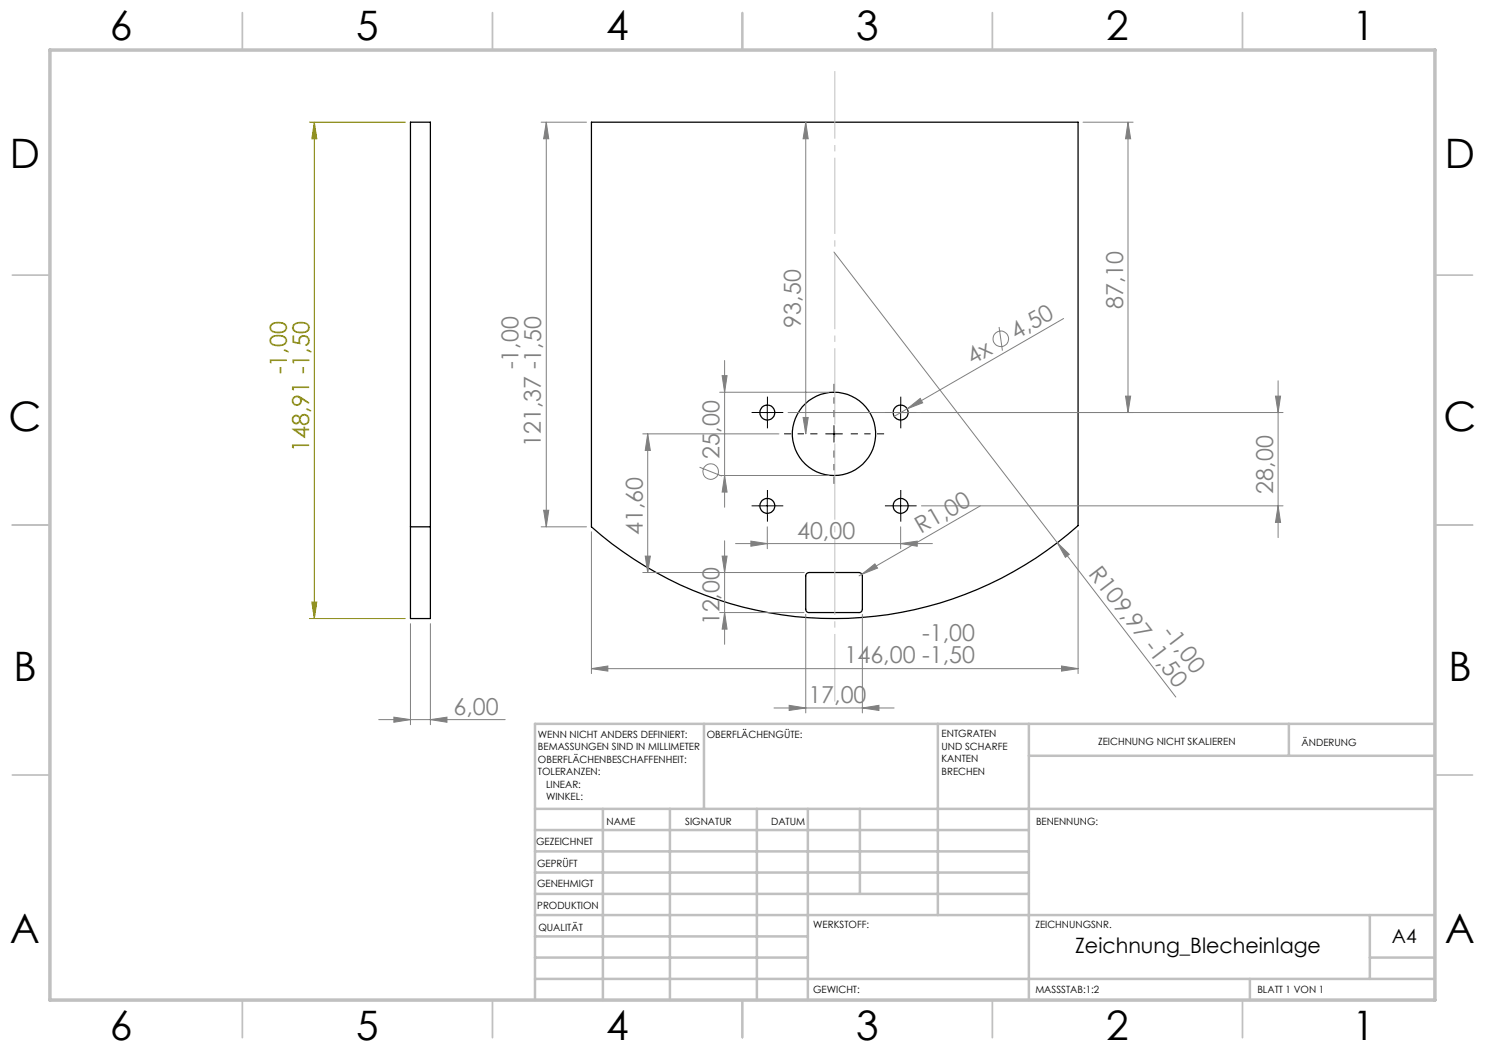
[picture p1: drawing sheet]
<svg xmlns="http://www.w3.org/2000/svg" width="297mm" height="210mm" viewBox="0 0 297 210" stroke-linecap="round" stroke-linejoin="round" font-family="sans-serif">
<g fill="none" stroke="#000" stroke-width=".25">
<path d="M118.3 24.4h97.3v80.7a73.4 73.4 0 0 1-97.3 .3zM82.1 105.4v18.3h4v-18.3M82.1 105.4v-81h4v81M82.1 105.4h4M161.3 114.7l.5-.2h10a.73 .73 0 0 1 .7 .7v6.6a.66 .66 0 0 1-.7 .7h-10a.61 .61 0 0 1-.7-.7v-6.7z"/>
<circle cx="153.5" cy="82.5" r="1.5"/>
<circle cx="166.8" cy="86.8" r="8.3"/>
<circle cx="180.1" cy="82.5" r="1.51"/>
<circle cx="153.5" cy="101.2" r="1.5"/>
<circle cx="180.1" cy="101.2" r="1.51"/>
</g>
<g fill="none" stroke="#808080" stroke-width=".2">
<path d="M108.2 24.4h9.1M109.3 24.4l.4 3.4h-1zM109.3 24.4v81M161.1 24.4l.5 3.4h-1zM161.1 24.4v62.4M216.6 24.4h10M225.6 24.4l.5 3.4h-1zM225.6 24.4v58.1M166.8 50.4l68.4 89M143.9 78.4h21.9M144.4 75.1h1l-.5 3.3zM144.9 72.1v29.4"/>
<path d="M199.8 65.4l.7 4.7M212.7 63.7l-31.3 18.1M225.1 79.2h1l-.5 3.3zM255.1 79.2h1l-.5 3.3zM255.6 76.2v31.3M128.6 86.8h27.2M129.5 86.8l.6 3.3h-1.1zM129.5 86.8v27.7M139.9 93.4l4.5 1.8M143.9 95.1h21.9M144.9 95.1l.5 3.3h-1zM157.6 82.5h99"/>
<path d="M160.6 83.5h1l-.5 3.3zM181.4 81.8l2.6-2.1 .5 .9zM181.4 81.8l-2.6 1.5M108.2 105.4h9.1M108.7 102.1h1l-.4 3.3zM118.3 106.4v28.3M128.6 114.5h32.2M129 111.2h1.1l-.6 3.3zM144.4 111.2h1l-.5 3.3zM144.9 108.2v20.7M147.1 108.7h39.4M150.2 108.2l3.3 .5-3.3 .5z"/>
<path d="M153.5 105.4v4.3M172.4 114.9l2.6-2.1 .5 .8zM172.4 114.9l-.6 .3M180.1 108.7l3.3-.5v1zM180.1 105.4v4.3M184.3 101.2h72.3M196.1 101.2l-23.7 13.7M211.5 108.5l2.4 2.4-.8 .6zM215.6 106.1v28.6M255.6 101.2l.5 3.3h-1zM82.1 124.7v20.2M86.1 124.7v20.2"/>
<path d="M118.3 133.7l3.3-.5v1zM118.3 133.7h97.3M143.9 122.5h16.9M144.9 122.5l.5 3.3h-1zM161.1 122.9v19.7M172.5 122.9v19.7M212.3 133.2l3.3 .5-3.3 .5zM75.7 143.9h25.3M78.8 143.4l3.3 .5-3.3 .6zM86.1 143.9l3.3-.5v1.1zM154.8 141.6h24M157.8 141.1l3.3 .5-3.3 .5z"/>
<path d="M172.5 141.6l3.3-.5v1z"/>
<circle cx="200.2" cy="67.8" r="1.56"/>
<circle cx="142.2" cy="94.3" r="1.56"/>
</g>
<path d="M61.9 24.4h19.2M62.9 24.4l.5 3.4h-1zM62.9 24.4v99.3M61.9 123.7h19.2M62.4 120.4h1l-.5 3.3z" fill="none" stroke="#808000" stroke-width=".2"/>
<g fill="none" stroke="#000" stroke-width=".2" stroke-dasharray="15.2 1.3 1.3 1.3" stroke-linecap="butt">
<path d="M151.8 82.5h-1.5M153.5 99.5v-1.5M153.5 80.8v-1.5M153.5 84.2v1.5M155.2 82.5h1.5M178.5 82.5h-1.5M180.2 99.5v-1.5M180.2 80.8v-1.5M180.2 84.2v1.5M181.8 82.5h1.5M151.8 101.2h-1.5M153.5 102.8v1.5"/>
<path d="M155.2 101.2h1.5M178.5 101.2h-1.5M180.2 102.8v1.5M181.8 101.2h1.5"/>
</g>
<path d="M163.5 86.8h-6.7M166.8 83.4v-6.6M166.8 90.1v6.7M170.2 86.8h6.6" fill="none" stroke="#000" stroke-width=".2" stroke-dasharray="15.2 1.3 1.3 1.3" stroke-dashoffset="13.8" stroke-linecap="butt"/>
<path d="M167 14.2v126.1" fill="none" stroke="#c0c0c0" stroke-width=".2" stroke-dasharray="15.2 1.3 1.3 1.3" stroke-dashoffset="1.7" stroke-linecap="butt"/>
<path d="M151.8 82.5h3.4M153.5 80.8v3.4M153.5 99.5v3.4M165.1 86.8h3.4M166.8 85.1v3.3M178.5 82.5h3.3M180.1 80.8v3.4M180.1 99.5v3.4M151.8 101.2h3.4M178.5 101.2h3.3" fill="none" stroke="#000" stroke-width=".2"/>
<g fill="none" stroke="#c0c0c0" stroke-width=".35">
<path d="M48.5 2.5v7.5M98.5 2.5v7.5M148.5 2.5v7.5M198.5 2.5v7.5M248.5 2.5v7.5M2.5 55h7.5M287 55h7.5M2.5 105h7.5M287 105h7.5M2.5 155h7.5M287 155h7.5M48.5 200v7.5"/>
<path d="M98.5 200v7.5M148.5 200v7.5M198.5 200v7.5M248.5 200v7.5"/>
</g>
<g fill="none" stroke="#c0c0c0" stroke-width=".5">
<path d="M140.8 144.8v17M187.6 144.8v38.2M205.8 144.8v55.2M205.8 151.2h81.2M257.8 144.8v6.4M287 144.8h-180v55.2M107 161.8h180M107 178.8h98.8M107 174.5h98.8M107 170.3h98.8M107 166h98.8M120.6 161.8v38.2"/>
<path d="M134 161.8v38.2M151.4 161.8v38.2M161.6 161.8v38.2M172 161.8v17M107 195.8h180M107 191.5h54.6M107 187.3h54.6M107 183h180M250 195.8v4.2M274 191.5h13M274 183v12.8"/>
</g>
<path d="M10 10h277v190h-277z" fill="none" stroke="#c0c0c0" stroke-width=".7"/>
<path d="M62.9 24.4l.5 3.4h-1zM62.4 120.4h1l-.5 3.3z" fill="#808000"/>
<g fill="#808080">
<path d="M181.4 81.8l2.6-2.1 .5 .9z"/>
<path d="M172.4 114.9l2.6-2.1 .5 .8z"/>
<path d="M211.5 108.5l2.4 2.4-.8 .6z"/>
<path d="M150.2 108.2l3.3 .5-3.3 .5zM180.1 108.7l3.3-.5v1zM157.8 141.1l3.3 .5-3.3 .5zM172.5 141.6l3.3-.5v1zM78.8 143.4l3.3 .5-3.3 .6zM86.1 143.9l3.3-.5v1.1z"/>
<path d="M118.3 133.7l3.3-.5v1zM212.3 133.2l3.3 .5-3.3 .5z"/>
<path d="M144.4 75.1h1l-.5 3.3zM144.9 95.1l.5 3.3h-1zM255.1 79.2h1l-.5 3.3zM255.6 101.2l.5 3.3h-1zM161.1 24.4l.5 3.4h-1zM160.6 83.5h1l-.5 3.3zM225.6 24.4l.5 3.4h-1zM225.1 79.2h1l-.5 3.3zM109.3 24.4l.4 3.4h-1zM108.7 102.1h1l-.4 3.3zM144.4 111.2h1l-.5 3.3zM144.9 122.5l.5 3.3h-1zM129.5 86.8l.6 3.3h-1.1zM129 111.2h1.1l-.6 3.3z"/>
</g>
<g font-size="8.1">
<text x="22" y="8">6</text>
<text x="71.2" y="8">5</text>
<text x="121.2" y="8">4</text>
<text x="171.2" y="8">3</text>
<text x="221.2" y="8">2</text>
<text x="270.5" y="8">1</text>
<text x="2" y="33.6">D</text>
<text x="289" y="33.6">D</text>
<text x="1.7" y="86.1">C</text>
<text x="288.7" y="86.1">C</text>
<text x="2.7" y="136.1">B</text>
<text x="289.7" y="136.1">B</text>
<text x="2" y="188.6">A</text>
<text x="289" y="188.6">A</text>
<text x="22" y="208">6</text>
<text x="71.2" y="208">5</text>
<text x="121.2" y="208">4</text>
<text x="171.2" y="208">3</text>
<text x="221.2" y="208">2</text>
<text x="270.5" y="208">1</text>
</g>
<g font-size="4.7" fill="#808080">
<text x="160.1" y="65.5" transform="rotate(-90 160.1 65.5)">93,50</text>
<text x="224.6" y="61.9" transform="rotate(-90 224.6 61.9)">87,10</text>
<text x="203.3" y="67.9" transform="rotate(-30 203.3 67.9)">4,50</text>
<text x="103.7" y="73.9" transform="rotate(-90 103.7 73.9)">-1,00</text>
<text x="194.5" y="73" transform="rotate(-30 194.5 73)">4x</text>
<text x="108.2" y="89.4" transform="rotate(-90 108.2 89.4)">121,37 -1,50</text>
<text x="143.9" y="91.7" transform="rotate(-90 143.9 91.7)">25,00</text>
<text x="254.6" y="98.7" transform="rotate(-90 254.6 98.7)">28,00</text>
<text x="128.6" y="107" transform="rotate(-90 128.6 107)">41,60</text>
<text x="159.4" y="107.7">40,00</text>
<text x="184.2" y="106.9" transform="rotate(-30 184.2 106.9)">R1,00</text>
<text x="217.6" y="114.8" transform="rotate(52 217.6 114.8)">R109,97 -1,50</text>
<text x="143.9" y="125.1" transform="rotate(-90 143.9 125.1)">12,00</text>
<text x="184.4" y="128.2">-1,00</text>
<text x="232.3" y="126.6" transform="rotate(52 232.3 126.6)">-1,00</text>
<text x="168.9" y="132.6">146,00 -1,50</text>
<text x="90.7" y="142.9">6,00</text>
<text x="161.7" y="140.6">17,00</text>
</g>
<g font-size="4.7" fill="#808000">
<text x="57.3" y="74.9" transform="rotate(-90 57.3 74.9)">-1,00</text>
<text x="61.8" y="90.4" transform="rotate(-90 61.8 90.4)">148,91 -1,50</text>
</g>
<text font-size="4.2" x="215" y="190.7">Zeichnung_Blecheinlage</text>
<text font-size="3.9" x="278.4" y="188.6">A4</text>
<g font-size="2">
<text x="107.6" y="147.6">WENN NICHT ANDERS DEFINIERT:</text>
<text x="141.4" y="147.6">OBERFLÄCHENGÜTE:</text>
<text x="188.3" y="147.5">ENTGRATEN</text>
<text x="188.3" y="150">UND SCHARFE</text>
<text x="219.6" y="149">ZEICHNUNG NICHT SKALIEREN</text>
<text x="260.3" y="149.2">ÄNDERUNG</text>
<text x="107.6" y="150.1">BEMASSUNGEN SIND IN MILLIMETER</text>
<text x="107.6" y="152.6">OBERFLÄCHENBESCHAFFENHEIT:</text>
<text x="107.6" y="155.1">TOLERANZEN:</text>
<text x="188.3" y="152.5">KANTEN</text>
<text x="188.3" y="155">BRECHEN</text>
<text x="109.2" y="157.6">LINEAR:</text>
<text x="109.2" y="160.1">WINKEL:</text>
<text x="121.3" y="165">NAME</text>
<text x="137" y="164.9">SIGNATUR</text>
<text x="154.2" y="164.9">DATUM</text>
<text x="207.2" y="164.9">BENENNUNG:</text>
<text x="107.2" y="169.1">GEZEICHNET</text>
<text x="107.4" y="173.3">GEPRÜFT</text>
<text x="107.4" y="177.4">GENEHMIGT</text>
<text x="107.5" y="181.8">PRODUKTION</text>
<text x="162.6" y="185.5">WERKSTOFF:</text>
<text x="207.1" y="185.5">ZEICHNUNGSNR.</text>
<text x="107.7" y="186.1">QUALITÄT</text>
<text x="162.6" y="198.5">GEWICHT:</text>
<text x="207.1" y="198.6">MASSSTAB:1:2</text>
<text x="251.5" y="198.6">BLATT 1 VON 1</text>
</g>
</svg>
